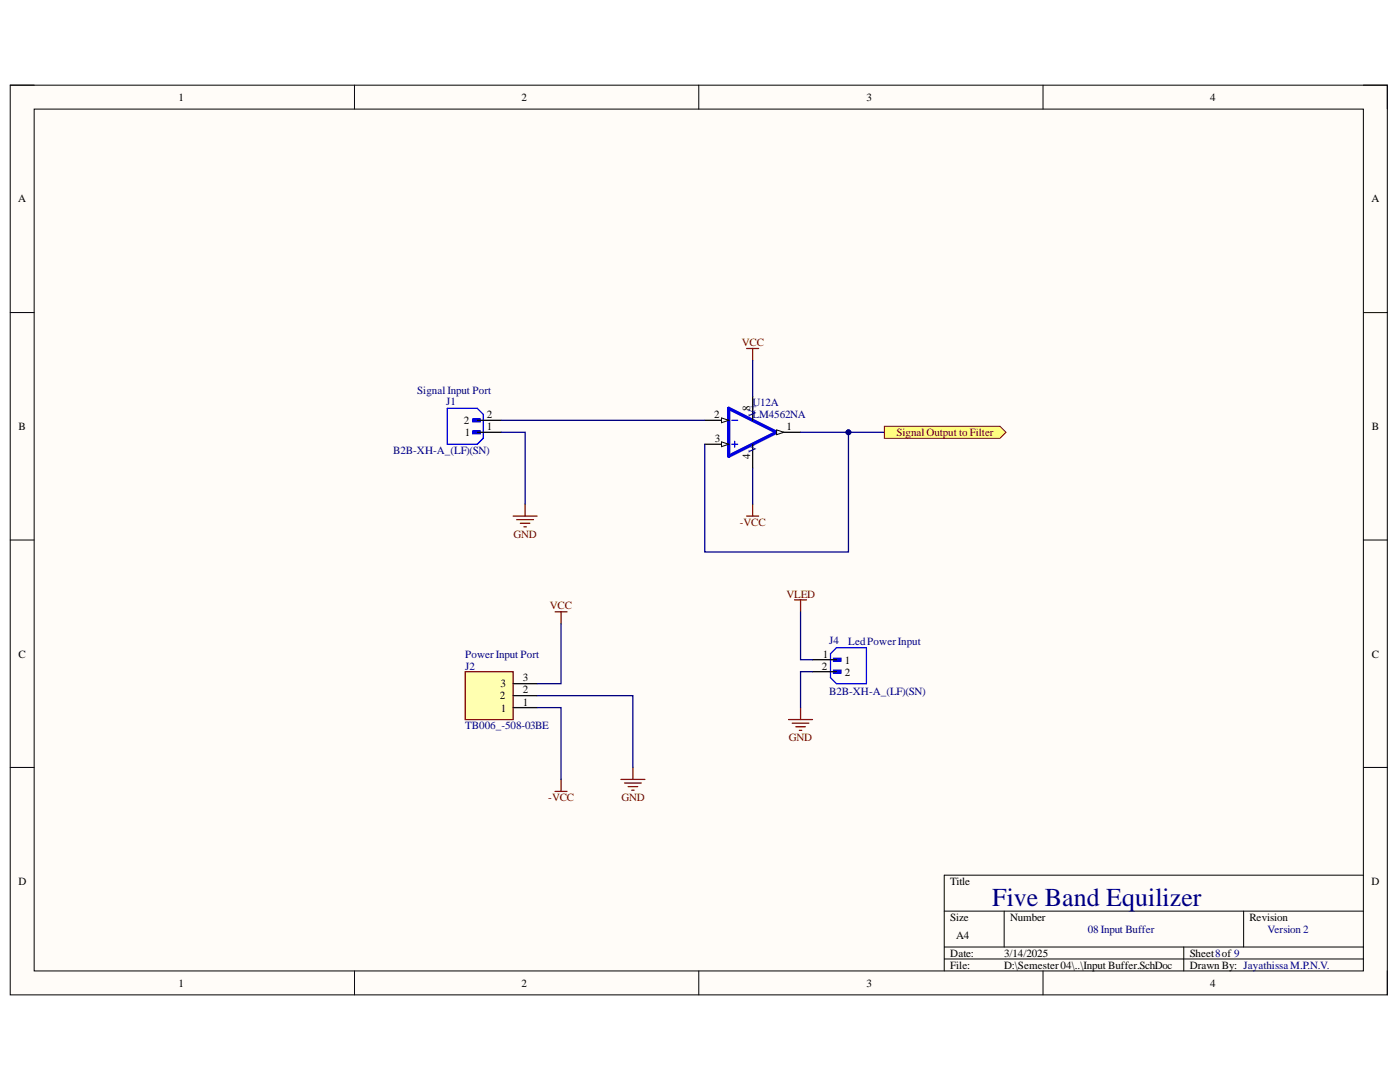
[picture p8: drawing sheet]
<svg xmlns="http://www.w3.org/2000/svg" width="279mm" height="216mm" viewBox="0 0 279 216" stroke-linecap="round" stroke-linejoin="round" font-family="sans-serif">
<path d="M2 17h274.9v181.5h-274.9z" fill-rule="evenodd" fill="#fffcf8"/>
<path d="M2 17h274.9v181.5h-274.9z" fill="none" stroke="#000" stroke-width=".2"/>
<path d="M6.8 21.8h265.3v171.9h-265.3z" fill-rule="evenodd" fill="#fffcf8"/>
<g fill="none" stroke="#000" stroke-width=".2">
<path d="M2 17h4.8M70.7 17v4.8M139.5 17v4.8M208.2 17v4.8M272.1 17h4.8v4.8M6.8 21.8h265.3v171.9h-265.3zM2 62.4h4.8M272.1 62.4h4.8M2 107.8h4.8M272.1 107.8h4.8M2 153.1h4.8M272.1 153.1h4.8"/>
<path d="M272.1 174.6h-83.7v19.1M70.7 193.7v4.8M139.5 193.7v4.8M188.4 181.8h83.7M188.4 189h83.7M188.4 191.4h83.7M200.4 181.8v7.2M208.2 193.7v4.8M236.2 189v4.7M248.2 181.8v7.2M276.9 193.7v4.8"/>
</g>
<path d="M145.4 81.5l9.6 4.8-9.6 4.7z" fill="none" stroke="#00f" stroke-width=".68"/>
<path d="M146 83.9h1.2M146 88.6h1.2M146.6 88v1.2" fill="none" stroke="#00f" stroke-width=".25"/>
<path d="M140.6 83.9h4.8" fill="none" stroke="#000" stroke-width=".25"/>
<path d="M144 83.4l1.4 .5-1.4 .4z" fill="#f8fcff"/>
<path d="M144 83.4l1.4 .5-1.4 .4z" fill="none" stroke="#000" stroke-width=".2"/>
<path d="M140.6 88.6h4.8" fill="none" stroke="#000" stroke-width=".25"/>
<path d="M144 88.2l1.4 .4-1.4 .5z" fill="#f8fcff"/>
<path d="M144 88.2l1.4 .4-1.4 .5z" fill="none" stroke="#000" stroke-width=".2"/>
<path d="M150.2 79.1v4.8M155 86.3h4.8" fill="none" stroke="#000" stroke-width=".25"/>
<path d="M155 85.8l1.4 .5-1.4 .4z" fill="#f8fcff"/>
<path d="M155 85.8l1.4 .5-1.4 .4z" fill="none" stroke="#000" stroke-width=".2"/>
<path d="M150.2 88.6v4.8" fill="none" stroke="#000" stroke-width=".25"/>
<path d="M149 69.5h2.4M150.2 69.5v2.4M102.4 103h4.8M103.1 103.7h3.4M103.8 104.4h2M104.6 105.1h.4M104.8 100.6v2.4M149 103h2.4M150.2 100.6v2.4" fill="none" stroke="#800000" stroke-width=".25"/>
<path d="M94.3 86h1.5v.6h-1.5z" fill-rule="evenodd" fill="#00f"/>
<path d="M94.3 86h1.5v.6h-1.5z" fill="none" stroke="#00f" stroke-width=".25"/>
<path d="M94.3 83.6h1.5v.6h-1.5z" fill-rule="evenodd" fill="#00f"/>
<path d="M89.3 81.5h5.9l1.2 1.2v4.8l-1.2 1.1h-5.9zM94.3 83.6h1.5v.6h-1.5z" fill="none" stroke="#00f" stroke-width=".25"/>
<path d="M95.2 86.3h4.8M95.2 83.9h4.8" fill="none" stroke="#000" stroke-width=".25"/>
<path d="M92.8 134h9.6v9.6h-9.6z" fill-rule="evenodd" fill="#ffffb0"/>
<path d="M92.8 134h9.6v9.6h-9.6z" fill="none" stroke="#800000" stroke-width=".25"/>
<path d="M102.4 138.8h4.8M102.4 136.4h4.8M102.4 141.2h4.8" fill="none" stroke="#000" stroke-width=".25"/>
<path d="M150.2 71.9v7.2M150.2 93.4v7.2M159.8 86.3h16.7" fill="none" stroke="#000080" stroke-width=".25"/>
<circle cx="169.3" cy="86.3" r=".48" fill="#000080"/>
<circle cx="169.3" cy="86.3" r=".48" fill="none" stroke="#000080" stroke-width=".2"/>
<path d="M100 86.3h4.8v14.3M100 83.9h40.6M169.3 86.3v23.8h-28.7v-21.5" fill="none" stroke="#000080" stroke-width=".25"/>
<circle cx="169.3" cy="86.3" r=".48" fill="#000080"/>
<circle cx="169.3" cy="86.3" r=".48" fill="none" stroke="#000080" stroke-width=".2"/>
<path d="M110.8 122.1h2.4M112 122.1v2.4M110.8 157.9h2.4M112 155.5v2.4M123.9 155.5h4.8M124.6 156.2h3.4M125.4 157h1.9M126.1 157.7h.4M126.3 153.1v2.4" fill="none" stroke="#800000" stroke-width=".25"/>
<path d="M107.2 138.8h19.1v14.3M112 124.5v11.9h-4.8M107.2 141.2h4.8v14.3" fill="none" stroke="#000080" stroke-width=".25"/>
<path d="M176.5 85.1h23.1l1.2 1.2-1.2 1.2h-23.1z" fill-rule="evenodd" fill="#ffff80"/>
<path d="M176.5 85.1h23.1l1.2 1.2-1.2 1.2h-23.1z" fill="none" stroke="#800000" stroke-width=".2"/>
<path d="M166.3 131.3h1.5v.6h-1.5z" fill-rule="evenodd" fill="#00f"/>
<path d="M166.3 131.3h1.5v.6h-1.5z" fill="none" stroke="#00f" stroke-width=".25"/>
<path d="M166.3 133.7h1.5v.6h-1.5z" fill-rule="evenodd" fill="#00f"/>
<path d="M165.7 130.4l1.2-1.1h6v7.1h-6l-1.2-1.2zM166.3 133.7h1.5v.6h-1.5z" fill="none" stroke="#00f" stroke-width=".25"/>
<path d="M162.2 131.6h4.7M162.2 134h4.7" fill="none" stroke="#000" stroke-width=".25"/>
<path d="M158.6 119.7h2.4M159.8 119.7v2.4M157.4 143.6h4.8M158.1 144.3h3.3M158.8 145h1.9M159.5 145.7h.5M159.8 141.2v2.4" fill="none" stroke="#800000" stroke-width=".25"/>
<path d="M159.8 122.1v9.5h2.4M162.2 134h-2.4v7.2" fill="none" stroke="#000080" stroke-width=".25"/>
<text font-size="5.2" fill="#000080" x="198" y="180.7">Five Band Equilizer</text>
<g font-size="2.2">
<text x="35.6" y="20.1">1</text>
<text x="104.1" y="20.1">2</text>
<text x="172.9" y="20.1">3</text>
<text x="241.5" y="20.1">4</text>
<text x="3.6" y="40.4">A</text>
<text x="273.7" y="40.4">A</text>
<text x="97.2" y="83.4">2</text>
<text x="142.6" y="83.4">2</text>
<text x="149.7" y="82" transform="rotate(-90 149.7 82)">8</text>
<text x="3.7" y="85.8">B</text>
<text x="92.6" y="84.6">2</text>
<text x="92.8" y="87.1">1</text>
<text x="97.2" y="85.8">1</text>
<text x="142.6" y="88.2">3</text>
<text x="156.9" y="85.8">1</text>
<text x="273.8" y="85.8">B</text>
<text x="149.7" y="91.5" transform="rotate(-90 149.7 91.5)">4</text>
<text x="3.7" y="131.2">C</text>
<text x="164.2" y="131.2">1</text>
<text x="273.8" y="131.2">C</text>
<text x="99.9" y="137.2">3</text>
<text x="104.3" y="136">3</text>
<text x="164" y="133.6">2</text>
<text x="168.6" y="132.4">1</text>
<text x="168.6" y="134.8">2</text>
<text x="99.8" y="139.5">2</text>
<text x="99.9" y="142">1</text>
<text x="104.3" y="140.8">1</text>
<text x="104.3" y="138.3">2</text>
<text x="3.7" y="176.6">D</text>
<text x="189.7" y="176.6">Title</text>
<text x="273.7" y="176.6">D</text>
<text x="189.7" y="183.7">Size</text>
<text x="201.6" y="183.7">Number</text>
<text x="249.3" y="183.7">Revision</text>
<text x="189.7" y="190.9">Date:</text>
<text x="190.8" y="187.4">A4</text>
<text x="200.4" y="190.9">3/14/2025</text>
<text x="237.4" y="190.9">Sheet8of 9</text>
<text x="35.6" y="196.9">1</text>
<text x="104.1" y="196.9">2</text>
<text x="172.9" y="196.9">3</text>
<text x="189.7" y="193.3">File:</text>
<text x="200.4" y="193.3">D:\Semester04\..\Input Buffer.SchDoc</text>
<text x="237.4" y="193.3">Drawn By: JayathissaM.P.N.V.</text>
<text x="241.5" y="196.9">4</text>
</g>
<g font-size="2.2" fill="#800000">
<text x="148.1" y="69.1">VCC</text>
<text x="178.9" y="87.1">Signal Output to Filter</text>
<text x="102.5" y="107.3">GND</text>
<text x="147.6" y="105">-VCC</text>
<text x="156.9" y="119.2">VLED</text>
<text x="109.7" y="121.6">VCC</text>
<text x="157.4" y="147.9">GND</text>
<text x="109.4" y="159.9">-VCC</text>
<text x="124" y="159.9">GND</text>
</g>
<g font-size="2.2" fill="#000080">
<text x="83.3" y="78.7">Signal Input Port</text>
<text x="89" y="80.8">J1</text>
<text x="150.2" y="81.1">U12A</text>
<text x="150.2" y="83.4">LM4562NA</text>
<text x="150.9" y="83.2" transform="rotate(-90 150.9 83.2)">V+</text>
<text x="78.5" y="90.6">B2B-XH-A_(LF)(SN)</text>
<text x="150.9" y="90.4" transform="rotate(-90 150.9 90.4)">V-</text>
<text x="92.8" y="131.2">PowerInput Port</text>
<text x="165.5" y="128.5">J4</text>
<text x="169.3" y="128.8">LedPowerInput</text>
<text x="92.8" y="133.6">J2</text>
<text x="165.5" y="138.6">B2B-XH-A_(LF)(SN)</text>
<text x="92.8" y="145.5">TB006_-508-03BE</text>
<text x="217.1" y="186.2">08 Input Buffer</text>
<text x="253" y="186.2">Version 2</text>
</g>
</svg>
